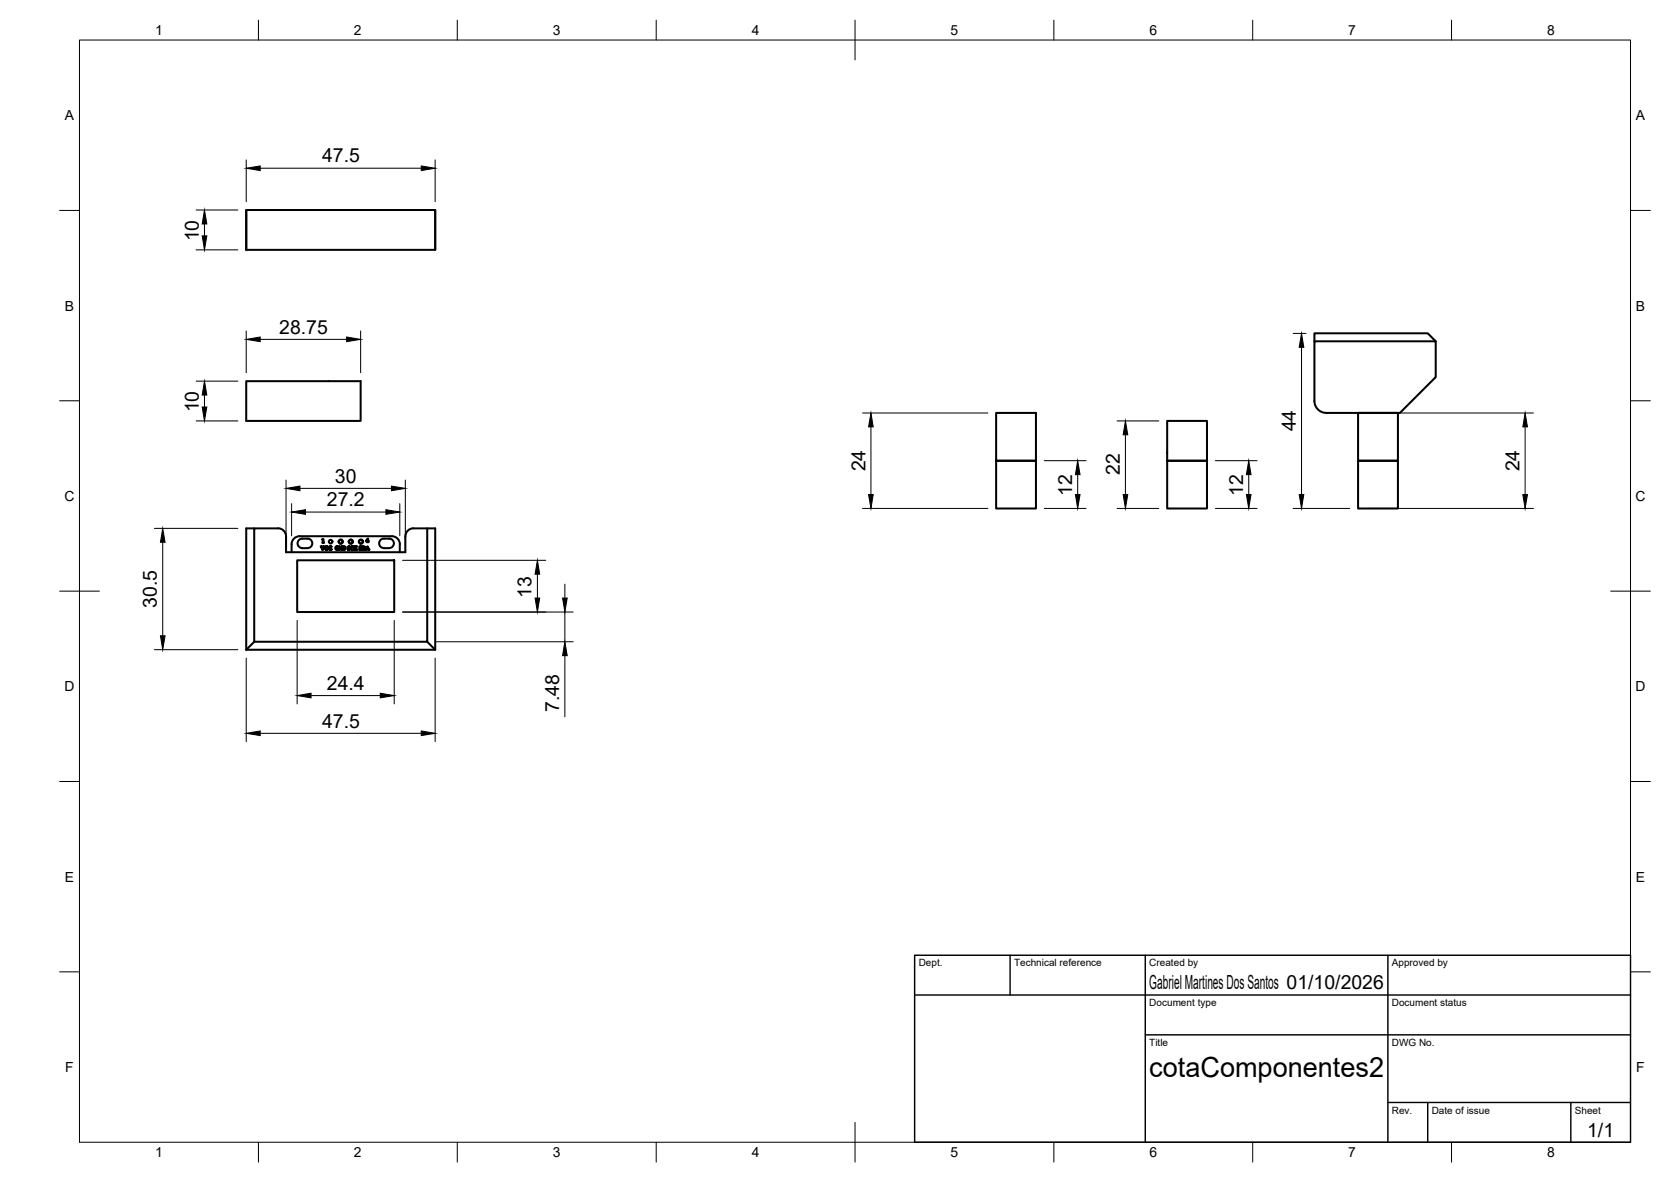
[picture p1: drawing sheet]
<svg xmlns="http://www.w3.org/2000/svg" width="420mm" height="297mm" viewBox="0 0 420 297" stroke-linecap="round" stroke-linejoin="round" font-family="sans-serif">
<!-- layer: Visible -->
<g fill="none" stroke="#000" stroke-width=".51">
<path d="M61.9 52.8h47.5v10h-47.5zM61.9 52.8v10M109.4 52.8v10M61.9 95.8h28.8v10h-28.8zM330.5 85.8h30.5v9l-9 9h-18.5a2.99 2.99 0 0 1-3-3zM330.5 85.8v-2h28.5l2 2M250.5 115.8h10v12h-10zM250.5 103.8h10v12h-10zM293.5 105.8h10v10h-10zM293.5 115.8h10v12h-10zM341.5 115.8h10v12h-10zM341.5 103.8h10v12h-10z"/>
<path d="M63.9 132.8h-2v30.5M76 137.8h1.3M76 137.7a1.2 1.2 0 0 1-1.2-1.2 1.2 1.2 0 0 1 1.2-1.2l1.3 .1a1.19 1.19 0 0 1 1.2 1.1 1.19 1.19 0 0 1-1.2 1.2M80.6 137.3h.4l.2 .6 .1-.6h.3l-.5 .9zM81 135.6l.3-.1v.8l.2 .1h-.5l.2-.1v-.7zM81.8 137.4l.6-.1v.2l-.4-.2-.2 .3a.38 .38 0 0 0 .1 .4 .38 .38 0 0 0 .5 .1l-.2 .1a.48 .48 0 0 1-.5-.2 .48 .48 0 0 1 .1-.6zM82.7 137.4l.7-.1v.2l-.4-.2-.2 .3a.38 .38 0 0 0 .1 .4 .38 .38 0 0 0 .5 .1l-.2 .1a.49 .49 0 0 1-.5-.2 .49 .49 0 0 1 0-.6zM84.4 137.4l.5-.1 .2 .2-.2-.2a.4 .4 0 0 0-.4 .4 .4 .4 0 0 0 .4 .4l-.1-.3 .3 .1a.4 .4 0 0 1-.5 .3 .4 .4 0 0 1-.3-.5zM85.2 137.3h.2l.5 .7-.1-.7h.3l-.1 .9-.6-.7 .1 .7h-.3zM86 137.3h.3a.46 .46 0 0 1 .7 .3 .46 .46 0 0 1-.5 .6h-.5zM86.3 137.4a.35 .35 0 0 1 .5 .3 .35 .35 0 0 1-.5 .3zM87.5 137.3h.5v.2l-.4-.1 .2 .3a.32 .32 0 0 1 .2 .4 .32 .32 0 0 1-.5 .1v-.2l.1 .1 .3-.1-.4-.3z"/>
<path d="M88.2 137.4l.7-.1v.2l-.4-.2-.2 .3a.38 .38 0 0 0 .1 .4 .38 .38 0 0 0 .5 .1l-.2 .1a.49 .49 0 0 1-.5-.2 .49 .49 0 0 1 0-.6zM89 137.3h.3v.4l.2-.4h.3l-.4 .4 .5 .5h-.4l-.2-.4v.4h-.3zM90.4 137.4l.5-.1v.2l-.4-.1 .2 .3a.33 .33 0 0 1 .1 .5 .33 .33 0 0 1-.5 0v-.2l.2 .1 .2-.1-.3-.3zM91 137.3h.3a.46 .46 0 0 1 .6 .3 .46 .46 0 0 1-.4 .6h-.5zM91.2 137.4a.35 .35 0 0 1 .5 .3 .35 .35 0 0 1-.5 .3zM92.4 137.5l.1 .3h-.3zM92.4 137.3l.5 .9h-.4v-.3h-.3v.3h-.3zM92.4 135.5v.4h-.3zM92.4 135.4h.2l.1 .9h-.4l.1-.3h-.4zM96.5 135.4h1.3M96.5 137.8h1.3M96.5 135.3a1.2 1.2 0 0 0-1.2 1.2 1.2 1.2 0 0 0 1.2 1.2"/>
<path d="M97.8 135.3a1.2 1.2 0 0 1 1.2 1.2 1.2 1.2 0 0 1-1.2 1.2M98.5 134.8h-23.2a2 2 0 0 0-2 2v2M98.5 134.8a2 2 0 0 1 2 2v2M101.9 134.8a1.96 1.96 0 0 1 2-2h5.5v30.5h-47.5M107.4 132.8v28.5h-43.5v-28.5h6a2 2 0 0 1 2 2v4h30v-4M74.7 140.8h24.4v13h-24.4zM63.9 161.3l-2 2M107.4 161.3l2 2"/>
<circle cx="83.1" cy="136.1" r=".46"/>
<circle cx="85.7" cy="136.1" r=".46"/>
<circle cx="85.7" cy="136.1" r=".54"/>
<circle cx="88.2" cy="136.1" r=".46"/>
<circle cx="88.2" cy="136.1" r=".54"/>
<circle cx="90.8" cy="136.1" r=".46"/>
<circle cx="90.8" cy="136.1" r=".54"/>
</g>
<!-- layer: BORDER -->
<g fill="none" stroke="#000" stroke-width=".25">
<path d="M20 10.1h390v276.9h-390zM65 5.1v5M115 5.1v5M165 5.1v5M215 5.1v10M265 5.1v5M315 5.1v5M365 5.1v5M15 52.9h5M410 52.9h5M15 100.7h5M410 100.7h5"/>
<path d="M15 148.6h10M405 148.6h10M15 196.4h5M410 196.4h5M15 244.2h5M410 244.2h5M65 287v5M115 287v5M165 287v5M215 282.1v9.9M265 287v5M315 287v5"/>
<path d="M365 287v5"/>
</g>
<!-- layer: TITLEBLOCK -->
<path d="M230 240.1h180v46.9h-180zM230 250h180M254 240.1v9.9M288 240.1v46.9M349 240.1v46.9M288 260.1h122M349 277.1h61M359 277.1v9.9M395 277.1v9.9" fill="none" stroke="#000" stroke-width=".36"/>
<!-- layer: FD_Dimensions -->
<g fill="none" stroke="#000" stroke-width=".25">
<path d="M49.3 52.8h10.5M51.4 56.3v3M61.9 40.2v10.5M65.4 42.3h40.5M109.4 40.2v10.5M49.3 62.8h10.5M49.3 95.8h10.5M51.4 99.3v3M61.9 83.2v10.5M65.4 85.3h21.8M90.7 83.2v10.5M325.1 83.8h3.3"/>
<path d="M327.3 87.3v37M49.3 105.8h10.5M216.9 103.8h31.5M219 107.3v17M262.6 115.8h10.5M271 119.3v5M280.9 105.8h10.5M283 109.3v15M305.6 115.8h10.5M314 119.3v5M343.6 103.8h42M383.5 107.3v17"/>
<path d="M38.8 132.8h21M40.9 136.3v23.5M71.9 120.6v16.1M73.3 126.6v8M75.4 122.7h23M76.8 128.7h20.2M100.5 126.6v8M101.9 120.6v16.1M216.9 127.8h31.5M262.6 127.8h10.5M280.9 127.8h10.5M305.6 127.8h10.5"/>
<path d="M325.1 127.8h14.3M343.6 127.8h42M74.7 155.9v21M99.1 155.9v21M101.2 140.8h36M101.2 153.8h42.9M135.1 144.3v6M142 146.8v3.5M142 153.8v7.5M38.8 163.3h21M61.9 165.4v21M78.2 174.8h17.4"/>
<path d="M109.4 165.4v21M109.5 161.3h34.6M142 164.8v15.3M65.4 184.3h40.5"/>
</g>
<g fill="#000" stroke="#000" stroke-width=".25">
<path d="M51.4 52.8l.6 3.5h-1.2zM50.8 59.3h1.2l-.6 3.5zM61.9 42.3l3.5-.6v1.2zM105.9 41.7l3.5 .6-3.5 .6zM51.4 95.8l.6 3.5h-1.2zM61.9 85.3l3.5-.6v1.2zM87.2 84.7l3.5 .6-3.5 .6zM327.3 83.8l.5 3.5h-1.1zM50.8 102.3h1.2l-.6 3.5zM219 103.8l.6 3.5h-1.2zM271 115.8l.6 3.5h-1.2zM283 105.8l.6 3.5h-1.2z"/>
<path d="M314 115.8l.6 3.5h-1.2zM383.5 103.8l.6 3.5h-1.2zM40.9 132.8l.6 3.5h-1.2zM71.9 122.7l3.5-.5v1.1zM73.3 128.7l3.5-.6v1.2zM97 128.1l3.5 .6-3.5 .6zM98.4 122.2l3.5 .5-3.5 .6zM218.4 124.3h1.2l-.6 3.5zM270.4 124.3h1.2l-.6 3.5zM282.4 124.3h1.2l-.6 3.5zM313.4 124.3h1.2l-.6 3.5zM326.7 124.3h1.1l-.5 3.5z"/>
<path d="M382.9 124.3h1.2l-.6 3.5zM40.3 159.8h1.2l-.6 3.5zM135.1 140.8l.6 3.5h-1.2zM134.5 150.3h1.2l-.6 3.5zM141.5 150.3h1.1l-.6 3.5zM74.7 174.8l3.5-.6v1.2zM95.6 174.2l3.5 .6-3.5 .6zM142 161.3l.6 3.5h-1.1zM61.9 184.3l3.5-.6v1.2zM105.9 183.7l3.5 .6-3.5 .6z"/>
</g>
<text font-size="7" x="289" y="270.6">cotaComponentes2</text>
<g font-size="4.9">
<text x="81" y="40.8">47.5</text>
<text x="50" y="60.6" transform="rotate(-90 50 60.6)">10</text>
<text x="70.2" y="83.8">28.75</text>
<text x="50" y="103.6" transform="rotate(-90 50 103.6)">10</text>
<text x="325.8" y="108.4" transform="rotate(-90 325.8 108.4)">44</text>
<text x="217.6" y="118.5" transform="rotate(-90 217.6 118.5)">24</text>
<text x="281.6" y="119.4" transform="rotate(-90 281.6 119.4)">22</text>
<text x="382.1" y="118.5" transform="rotate(-90 382.1 118.5)">24</text>
<text x="84.2" y="121.3">30</text>
<text x="269.6" y="124.6" transform="rotate(-90 269.6 124.6)">12</text>
<text x="312.6" y="124.6" transform="rotate(-90 312.6 124.6)">12</text>
<text x="82.2" y="127.3">27.2</text>
<text x="39.5" y="152.8" transform="rotate(-90 39.5 152.8)">30.5</text>
<text x="133.6" y="150.2" transform="rotate(-90 133.6 150.2)">13</text>
<text x="82.2" y="173.4">24.4</text>
<text x="140.6" y="179" transform="rotate(-90 140.6 179)">7.48</text>
<text x="81" y="182.8">47.5</text>
<text x="289" y="248.5">Gabriel Martines Dos Santos 01/10/2026</text>
<text x="399.1" y="285.7">1/1</text>
</g>
<g font-size="3.5">
<text x="39" y="8.8">1</text>
<text x="89" y="8.8">2</text>
<text x="139" y="8.8">3</text>
<text x="189" y="8.8">4</text>
<text x="239" y="8.8">5</text>
<text x="289" y="8.8">6</text>
<text x="339" y="8.8">7</text>
<text x="389" y="8.8">8</text>
<text x="16.3" y="30.2">A</text>
<text x="411.3" y="30.2">A</text>
<text x="16.3" y="78">B</text>
<text x="411.3" y="78">B</text>
<text x="16.2" y="125.9">C</text>
<text x="411.2" y="125.9">C</text>
<text x="16.2" y="173.7">D</text>
<text x="411.2" y="173.7">D</text>
<text x="16.3" y="221.6">E</text>
<text x="411.3" y="221.6">E</text>
<text x="16.4" y="269.4">F</text>
<text x="411.4" y="269.4">F</text>
<text x="39" y="290.8">1</text>
<text x="89" y="290.8">2</text>
<text x="139" y="290.8">3</text>
<text x="189" y="290.8">4</text>
<text x="239" y="290.8">5</text>
<text x="289" y="290.8">6</text>
<text x="339" y="290.8">7</text>
<text x="389" y="290.8">8</text>
</g>
<g font-size="2.5">
<text x="231" y="242.9">Dept.</text>
<text x="255" y="242.9">Technical reference</text>
<text x="289" y="242.9">Created by</text>
<text x="350" y="242.9">Approved by</text>
<text x="289" y="252.8">Document type</text>
<text x="350" y="252.8">Document status</text>
<text x="289" y="262.9">Title</text>
<text x="350" y="262.9">DWG No.</text>
<text x="350" y="279.9">Rev.</text>
<text x="360" y="279.9">Date of issue</text>
<text x="396" y="279.9">Sheet</text>
</g>
</svg>
